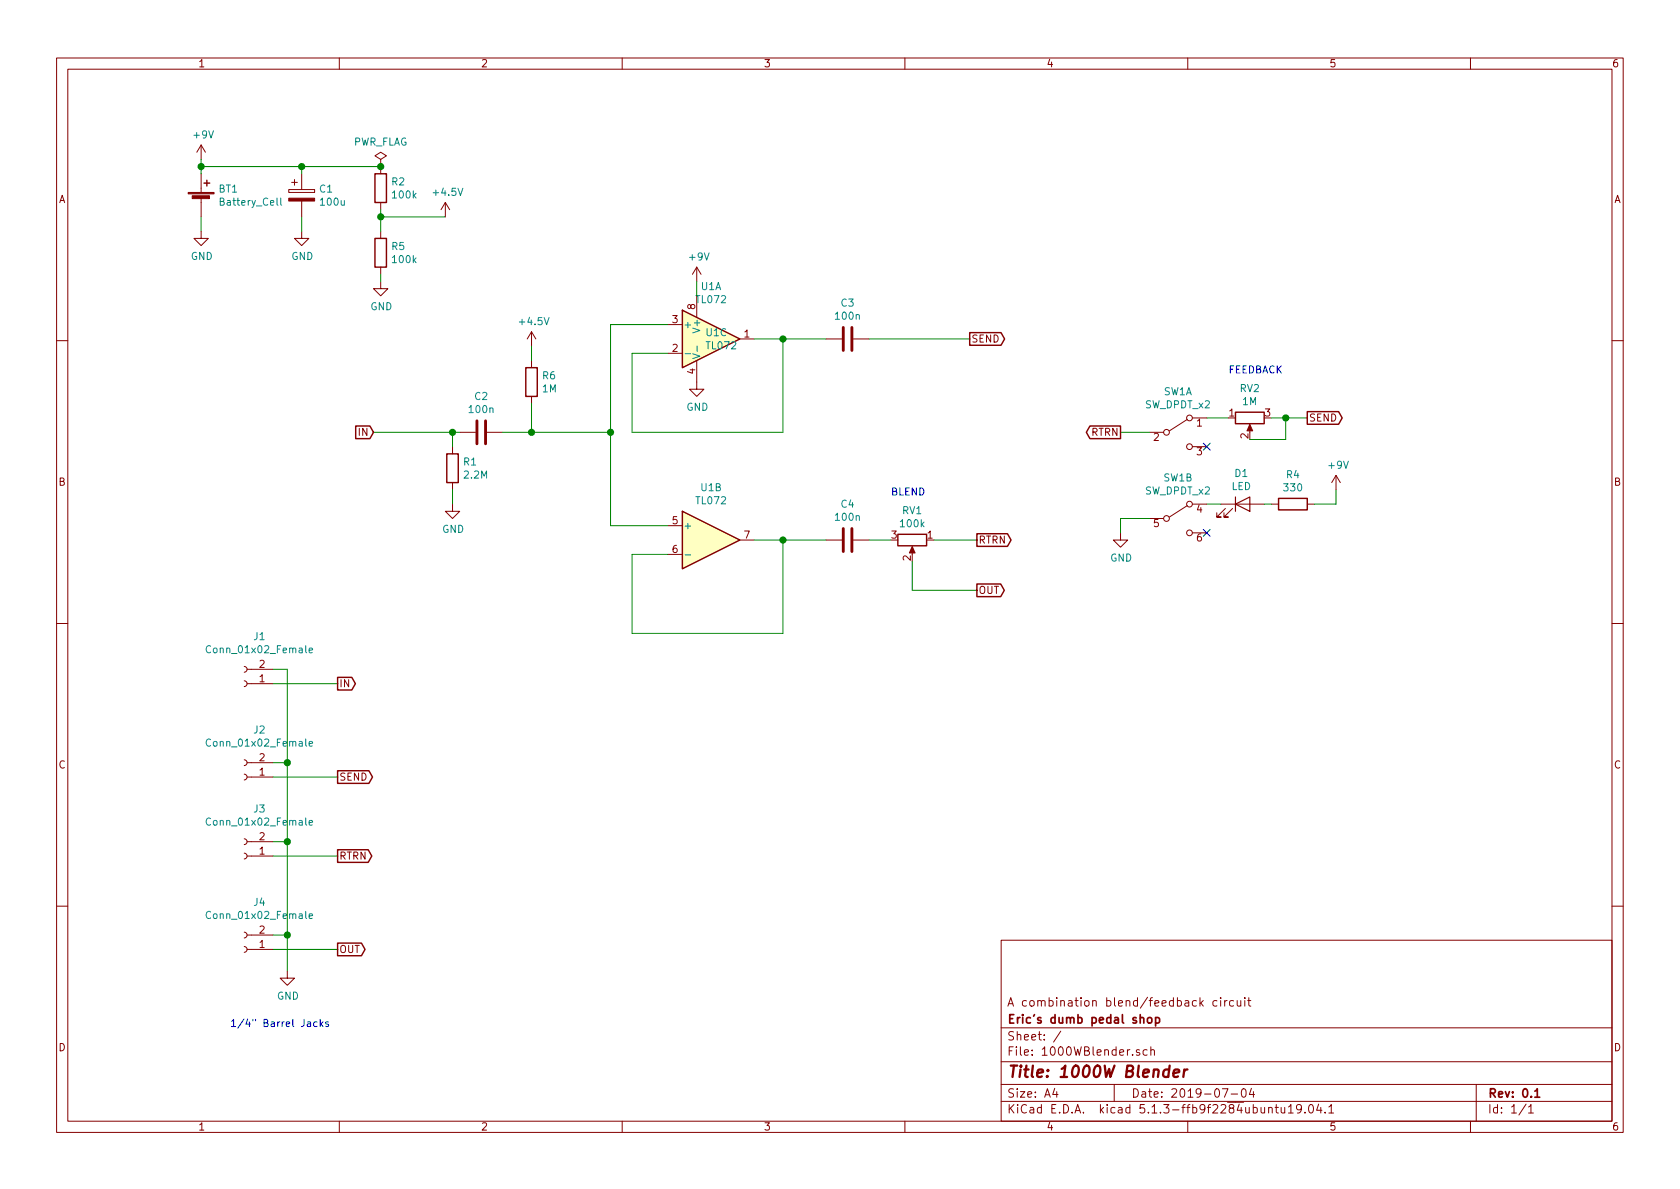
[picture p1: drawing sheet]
EESchema Schematic File Version 4
EELAYER 30 0
EELAYER END
$Descr A4 11693 8268
encoding utf-8
Sheet 1 1
Title "1000W Blender"
Date "2019-07-04"
Rev "0.1"
Comp "Eric's dumb pedal shop"
Comment1 "A combination blend/feedback circuit"
Comment2 ""
Comment3 ""
Comment4 ""
$EndDescr
$Comp
L power:+9V #PWR0102
U 1 1
P 4850 1950
F 0 "#PWR0102" H 4850 1800 50  0001 C CNN
F 1 "+9V" H 4865 2123 50  0000 C CNN
F 2 "" H 4850 1950 50  0001 C CNN
F 3 "" H 4850 1950 50  0001 C CNN
	1    4850 1950
	1    0    0    -1  
$EndComp
Wire Wire Line
	4850 2050 4850 1950
$Comp
L Device:C C2
U 1 1
P 3350 3000
F 0 "C2" V 3098 3000 50  0000 C CNN
F 1 "100n" V 3189 3000 50  0000 C CNN
F 2 "" H 3388 2850 50  0001 C CNN
F 3 "~" H 3350 3000 50  0001 C CNN
	1    3350 3000
	0    1    1    0   
$EndComp
$Comp
L Device:R R1
U 1 1
P 3150 3250
F 0 "R1" H 3220 3296 50  0000 L CNN
F 1 "2.2M" H 3220 3205 50  0000 L CNN
F 2 "" V 3080 3250 50  0001 C CNN
F 3 "~" H 3150 3250 50  0001 C CNN
	1    3150 3250
	1    0    0    -1  
$EndComp
Wire Wire Line
	2600 3000 3150 3000
Wire Wire Line
	3150 3000 3150 3100
$Comp
L power:GND #PWR0103
U 1 1
P 3150 3500
F 0 "#PWR0103" H 3150 3250 50  0001 C CNN
F 1 "GND" H 3155 3327 50  0000 C CNN
F 2 "" H 3150 3500 50  0001 C CNN
F 3 "" H 3150 3500 50  0001 C CNN
	1    3150 3500
	1    0    0    -1  
$EndComp
Wire Wire Line
	3150 3500 3150 3400
Wire Wire Line
	4650 3650 4250 3650
Wire Wire Line
	4250 3650 4250 3000
Wire Wire Line
	4250 2250 4650 2250
Connection ~ 4250 3000
Wire Wire Line
	4250 3000 4250 2250
$Comp
L power:GND #PWR0104
U 1 1
P 4850 2650
F 0 "#PWR0104" H 4850 2400 50  0001 C CNN
F 1 "GND" H 4855 2477 50  0000 C CNN
F 2 "" H 4850 2650 50  0001 C CNN
F 3 "" H 4850 2650 50  0001 C CNN
	1    4850 2650
	1    0    0    -1  
$EndComp
$Comp
L Device:C C3
U 1 1
P 5900 2350
F 0 "C3" V 5648 2350 50  0000 C CNN
F 1 "100n" V 5739 2350 50  0000 C CNN
F 2 "" H 5938 2200 50  0001 C CNN
F 3 "~" H 5900 2350 50  0001 C CNN
	1    5900 2350
	0    1    1    0   
$EndComp
Wire Wire Line
	5750 2350 5450 2350
$Comp
L Device:C C4
U 1 1
P 5900 3750
F 0 "C4" V 5648 3750 50  0000 C CNN
F 1 "100n" V 5739 3750 50  0000 C CNN
F 2 "" H 5938 3600 50  0001 C CNN
F 3 "~" H 5900 3750 50  0001 C CNN
	1    5900 3750
	0    1    1    0   
$EndComp
Wire Wire Line
	5750 3750 5450 3750
$Comp
L Device:R_POT RV1
U 1 1
P 6350 3750
F 0 "RV1" V 6143 3750 50  0000 C CNN
F 1 "100k" V 6234 3750 50  0000 C CNN
F 2 "" H 6350 3750 50  0001 C CNN
F 3 "~" H 6350 3750 50  0001 C CNN
	1    6350 3750
	0    1    1    0   
$EndComp
Wire Wire Line
	6200 3750 6050 3750
Wire Wire Line
	6350 3900 6350 4100
Wire Wire Line
	6350 4100 6800 4100
Wire Wire Line
	6500 3750 6800 3750
Wire Wire Line
	6050 2350 6750 2350
$Comp
L Device:Battery_Cell BT1
U 1 1
P 1400 1400
F 0 "BT1" H 1518 1496 50  0000 L CNN
F 1 "Battery_Cell" H 1518 1405 50  0000 L CNN
F 2 "" V 1400 1460 50  0001 C CNN
F 3 "~" V 1400 1460 50  0001 C CNN
	1    1400 1400
	1    0    0    -1  
$EndComp
$Comp
L power:GND #PWR0106
U 1 1
P 1400 1600
F 0 "#PWR0106" H 1400 1350 50  0001 C CNN
F 1 "GND" H 1405 1427 50  0000 C CNN
F 2 "" H 1400 1600 50  0001 C CNN
F 3 "" H 1400 1600 50  0001 C CNN
	1    1400 1600
	1    0    0    -1  
$EndComp
$Comp
L power:+9V #PWR0107
U 1 1
P 1400 1100
F 0 "#PWR0107" H 1400 950 50  0001 C CNN
F 1 "+9V" H 1415 1273 50  0000 C CNN
F 2 "" H 1400 1100 50  0001 C CNN
F 3 "" H 1400 1100 50  0001 C CNN
	1    1400 1100
	1    0    0    -1  
$EndComp
$Comp
L Device:CP C1
U 1 1
P 2100 1350
F 0 "C1" H 2218 1396 50  0000 L CNN
F 1 "100u" H 2218 1305 50  0000 L CNN
F 2 "" H 2138 1200 50  0001 C CNN
F 3 "~" H 2100 1350 50  0001 C CNN
	1    2100 1350
	1    0    0    -1  
$EndComp
$Comp
L power:GND #PWR0108
U 1 1
P 2100 1600
F 0 "#PWR0108" H 2100 1350 50  0001 C CNN
F 1 "GND" H 2105 1427 50  0000 C CNN
F 2 "" H 2100 1600 50  0001 C CNN
F 3 "" H 2100 1600 50  0001 C CNN
	1    2100 1600
	1    0    0    -1  
$EndComp
Wire Wire Line
	1400 1200 1400 1150
Wire Wire Line
	1400 1600 1400 1500
Wire Wire Line
	2100 1600 2100 1500
Wire Wire Line
	2100 1200 2100 1150
Connection ~ 1400 1150
Wire Wire Line
	1400 1150 1400 1100
$Comp
L Switch:SW_DPDT_x2 SW1
U 1 1
P 8200 3000
F 0 "SW1" H 8200 3285 50  0000 C CNN
F 1 "SW_DPDT_x2" H 8200 3194 50  0000 C CNN
F 2 "" H 8200 3000 50  0001 C CNN
F 3 "" H 8200 3000 50  0001 C CNN
	1    8200 3000
	1    0    0    -1  
$EndComp
Text GLabel 2600 3000 0    50   Input ~ 0
IN
Text GLabel 6750 2350 2    50   Output ~ 0
SEND
Text GLabel 6800 3750 2    50   Output ~ 0
RTRN
Text GLabel 6800 4100 2    50   Output ~ 0
OUT
Text GLabel 7800 3000 0    50   Output ~ 0
RTRN
Wire Wire Line
	7800 3000 8000 3000
$Comp
L Device:R_POT RV2
U 1 1
P 8700 2900
F 0 "RV2" V 8493 2900 50  0000 C CNN
F 1 "1M" V 8584 2900 50  0000 C CNN
F 2 "" H 8700 2900 50  0001 C CNN
F 3 "~" H 8700 2900 50  0001 C CNN
	1    8700 2900
	0    -1   1    0   
$EndComp
Wire Wire Line
	8700 3050 8950 3050
Wire Wire Line
	8950 3050 8950 2900
Wire Wire Line
	8950 2900 8850 2900
Text GLabel 9100 2900 2    50   Output ~ 0
SEND
Wire Wire Line
	9100 2900 8950 2900
Connection ~ 8950 2900
Wire Wire Line
	8400 2900 8550 2900
NoConn ~ 8400 3100
$Comp
L Switch:SW_DPDT_x2 SW1
U 2 1
P 8200 3600
F 0 "SW1" H 8200 3885 50  0000 C CNN
F 1 "SW_DPDT_x2" H 8200 3794 50  0000 C CNN
F 2 "" H 8200 3600 50  0001 C CNN
F 3 "" H 8200 3600 50  0001 C CNN
	2    8200 3600
	1    0    0    -1  
$EndComp
NoConn ~ 8400 3700
$Comp
L power:GND #PWR0109
U 1 1
P 7800 3700
F 0 "#PWR0109" H 7800 3450 50  0001 C CNN
F 1 "GND" H 7805 3527 50  0000 C CNN
F 2 "" H 7800 3700 50  0001 C CNN
F 3 "" H 7800 3700 50  0001 C CNN
	1    7800 3700
	1    0    0    -1  
$EndComp
Wire Wire Line
	8000 3600 7800 3600
Wire Wire Line
	7800 3600 7800 3700
$Comp
L Device:LED D1
U 1 1
P 8650 3500
F 0 "D1" H 8641 3716 50  0000 C CNN
F 1 "LED" H 8641 3625 50  0000 C CNN
F 2 "" H 8650 3500 50  0001 C CNN
F 3 "~" H 8650 3500 50  0001 C CNN
	1    8650 3500
	1    0    0    -1  
$EndComp
$Comp
L Device:R R4
U 1 1
P 9000 3500
F 0 "R4" V 8793 3500 50  0000 C CNN
F 1 "330" V 8884 3500 50  0000 C CNN
F 2 "" V 8930 3500 50  0001 C CNN
F 3 "~" H 9000 3500 50  0001 C CNN
	1    9000 3500
	0    1    1    0   
$EndComp
$Comp
L power:+9V #PWR0110
U 1 1
P 9300 3400
F 0 "#PWR0110" H 9300 3250 50  0001 C CNN
F 1 "+9V" H 9315 3573 50  0000 C CNN
F 2 "" H 9300 3400 50  0001 C CNN
F 3 "" H 9300 3400 50  0001 C CNN
	1    9300 3400
	1    0    0    -1  
$EndComp
Wire Wire Line
	9150 3500 9300 3500
Wire Wire Line
	9300 3500 9300 3400
Wire Wire Line
	8850 3500 8800 3500
Wire Wire Line
	8500 3500 8400 3500
$Comp
L Connector:Conn_01x02_Female J1
U 1 1
P 1700 4750
F 0 "J1" H 1594 4425 50  0000 C CNN
F 1 "Conn_01x02_Female" H 1594 4516 50  0000 C CNN
F 2 "" H 1700 4750 50  0001 C CNN
F 3 "~" H 1700 4750 50  0001 C CNN
	1    1700 4750
	-1   0    0    1   
$EndComp
$Comp
L Connector:Conn_01x02_Female J2
U 1 1
P 1700 5400
F 0 "J2" H 1594 5075 50  0000 C CNN
F 1 "Conn_01x02_Female" H 1594 5166 50  0000 C CNN
F 2 "" H 1700 5400 50  0001 C CNN
F 3 "~" H 1700 5400 50  0001 C CNN
	1    1700 5400
	-1   0    0    1   
$EndComp
$Comp
L Connector:Conn_01x02_Female J3
U 1 1
P 1700 5950
F 0 "J3" H 1594 5625 50  0000 C CNN
F 1 "Conn_01x02_Female" H 1594 5716 50  0000 C CNN
F 2 "" H 1700 5950 50  0001 C CNN
F 3 "~" H 1700 5950 50  0001 C CNN
	1    1700 5950
	-1   0    0    1   
$EndComp
$Comp
L Connector:Conn_01x02_Female J4
U 1 1
P 1700 6600
F 0 "J4" H 1594 6275 50  0000 C CNN
F 1 "Conn_01x02_Female" H 1594 6366 50  0000 C CNN
F 2 "" H 1700 6600 50  0001 C CNN
F 3 "~" H 1700 6600 50  0001 C CNN
	1    1700 6600
	-1   0    0    1   
$EndComp
$Comp
L power:GND #PWR0111
U 1 1
P 2000 6750
F 0 "#PWR0111" H 2000 6500 50  0001 C CNN
F 1 "GND" H 2005 6577 50  0000 C CNN
F 2 "" H 2000 6750 50  0001 C CNN
F 3 "" H 2000 6750 50  0001 C CNN
	1    2000 6750
	1    0    0    -1  
$EndComp
Wire Wire Line
	2000 6750 2000 6500
Wire Wire Line
	2000 4650 1900 4650
Wire Wire Line
	1900 5300 2000 5300
Connection ~ 2000 5300
Wire Wire Line
	2000 5300 2000 4650
Wire Wire Line
	1900 5850 2000 5850
Connection ~ 2000 5850
Wire Wire Line
	2000 5850 2000 5300
Wire Wire Line
	1900 6500 2000 6500
Connection ~ 2000 6500
Wire Wire Line
	2000 6500 2000 5850
Text GLabel 2350 4750 2    50   Output ~ 0
IN
Text GLabel 2350 5400 2    50   Output ~ 0
SEND
Text GLabel 2350 5950 2    50   Output ~ 0
RTRN
Text GLabel 2350 6600 2    50   Output ~ 0
OUT
Wire Wire Line
	1900 6600 2350 6600
Wire Wire Line
	1900 5950 2350 5950
Wire Wire Line
	1900 5400 2350 5400
Wire Wire Line
	1900 4750 2350 4750
Text Notes 1600 7150 0    50   ~ 0
1/4" Barrel Jacks
Text Notes 6200 3450 0    50   ~ 0
BLEND
Text Notes 8550 2600 0    50   ~ 0
FEEDBACK
$Comp
L Amplifier_Operational:TL072 U1
U 1 1
P 4950 2350
F 0 "U1" H 4950 2717 50  0000 C CNN
F 1 "TL072" H 4950 2626 50  0000 C CNN
F 2 "" H 4950 2350 50  0001 C CNN
F 3 "http://www.ti.com/lit/ds/symlink/tl071.pdf" H 4950 2350 50  0001 C CNN
	1    4950 2350
	1    0    0    -1  
$EndComp
$Comp
L Amplifier_Operational:TL072 U1
U 2 1
P 4950 3750
F 0 "U1" H 4950 4117 50  0000 C CNN
F 1 "TL072" H 4950 4026 50  0000 C CNN
F 2 "" H 4950 3750 50  0001 C CNN
F 3 "http://www.ti.com/lit/ds/symlink/tl071.pdf" H 4950 3750 50  0001 C CNN
	2    4950 3750
	1    0    0    -1  
$EndComp
$Comp
L Amplifier_Operational:TL072 U1
U 3 1
P 4950 2350
F 0 "U1" H 4908 2396 50  0000 L CNN
F 1 "TL072" H 4908 2305 50  0000 L CNN
F 2 "" H 4950 2350 50  0001 C CNN
F 3 "http://www.ti.com/lit/ds/symlink/tl071.pdf" H 4950 2350 50  0001 C CNN
	3    4950 2350
	1    0    0    -1  
$EndComp
Wire Wire Line
	4650 2450 4400 2450
Wire Wire Line
	4400 2450 4400 3000
Wire Wire Line
	4400 3000 5450 3000
Wire Wire Line
	5450 3000 5450 2350
Connection ~ 5450 2350
Wire Wire Line
	5450 2350 5250 2350
Wire Wire Line
	4650 3850 4400 3850
Wire Wire Line
	4400 3850 4400 4400
Wire Wire Line
	4400 4400 5450 4400
Wire Wire Line
	5450 4400 5450 3750
Connection ~ 5450 3750
Wire Wire Line
	5450 3750 5250 3750
Connection ~ 3150 3000
Wire Wire Line
	3150 3000 3200 3000
Wire Wire Line
	3500 3000 3700 3000
$Comp
L Device:R R2
U 1 1
P 2650 1300
F 0 "R2" H 2720 1346 50  0000 L CNN
F 1 "100k" H 2720 1255 50  0000 L CNN
F 2 "" V 2580 1300 50  0001 C CNN
F 3 "~" H 2650 1300 50  0001 C CNN
	1    2650 1300
	1    0    0    -1  
$EndComp
$Comp
L Device:R R5
U 1 1
P 2650 1750
F 0 "R5" H 2720 1796 50  0000 L CNN
F 1 "100k" H 2720 1705 50  0000 L CNN
F 2 "" V 2580 1750 50  0001 C CNN
F 3 "~" H 2650 1750 50  0001 C CNN
	1    2650 1750
	1    0    0    -1  
$EndComp
$Comp
L power:GND #PWR01
U 1 1
P 2650 1950
F 0 "#PWR01" H 2650 1700 50  0001 C CNN
F 1 "GND" H 2655 1777 50  0000 C CNN
F 2 "" H 2650 1950 50  0001 C CNN
F 3 "" H 2650 1950 50  0001 C CNN
	1    2650 1950
	1    0    0    -1  
$EndComp
Wire Wire Line
	2650 1950 2650 1900
Wire Wire Line
	2650 1600 2650 1500
Wire Wire Line
	1400 1150 2100 1150
Connection ~ 2100 1150
Wire Wire Line
	2100 1150 2650 1150
$Comp
L +4.5v:+4.5V #PWR02
U 1 1
P 3100 1500
F 0 "#PWR02" H 3100 1350 50  0001 C CNN
F 1 "+4.5V" H 3115 1673 50  0000 C CNN
F 2 "" H 3100 1500 50  0001 C CNN
F 3 "" H 3100 1500 50  0001 C CNN
	1    3100 1500
	1    0    0    -1  
$EndComp
Wire Wire Line
	3100 1500 2650 1500
Connection ~ 2650 1500
Wire Wire Line
	2650 1500 2650 1450
$Comp
L +4.5v:+4.5V #PWR03
U 1 1
P 3700 2400
F 0 "#PWR03" H 3700 2250 50  0001 C CNN
F 1 "+4.5V" H 3715 2573 50  0000 C CNN
F 2 "" H 3700 2400 50  0001 C CNN
F 3 "" H 3700 2400 50  0001 C CNN
	1    3700 2400
	1    0    0    -1  
$EndComp
$Comp
L Device:R R6
U 1 1
P 3700 2650
F 0 "R6" H 3770 2696 50  0000 L CNN
F 1 "1M" H 3770 2605 50  0000 L CNN
F 2 "" V 3630 2650 50  0001 C CNN
F 3 "~" H 3700 2650 50  0001 C CNN
	1    3700 2650
	1    0    0    -1  
$EndComp
Wire Wire Line
	3700 2800 3700 3000
Connection ~ 3700 3000
Wire Wire Line
	3700 3000 4250 3000
Wire Wire Line
	3700 2500 3700 2400
$Comp
L power:PWR_FLAG #FLG0101
U 1 1
P 2650 1150
F 0 "#FLG0101" H 2650 1225 50  0001 C CNN
F 1 "PWR_FLAG" H 2650 1323 50  0000 C CNN
F 2 "" H 2650 1150 50  0001 C CNN
F 3 "~" H 2650 1150 50  0001 C CNN
	1    2650 1150
	1    0    0    -1  
$EndComp
Connection ~ 2650 1150
$EndSCHEMATC
